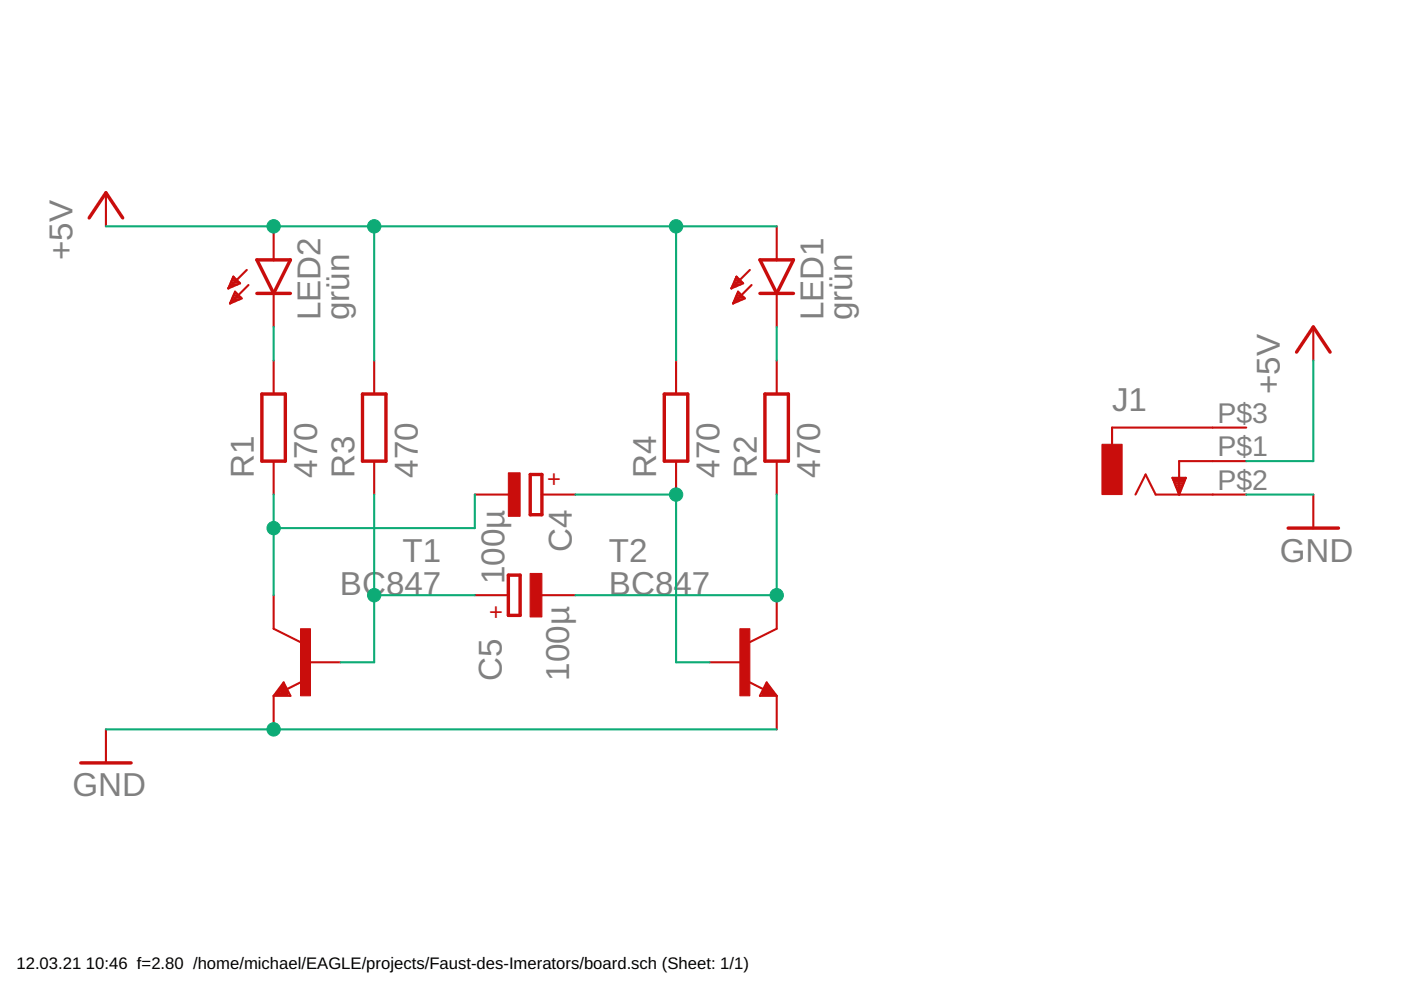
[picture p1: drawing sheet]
<svg xmlns="http://www.w3.org/2000/svg" width="297mm" height="210mm" viewBox="0 0 297 210" stroke-linecap="round" stroke-linejoin="round" font-family="sans-serif">
<g fill="none" stroke="#c90d0c" stroke-width=".72">
<path d="M18.9 46.2l3.6-5.3 3.5 5.3M54.5 55.1h7.1l-3.6 7.1zM161.1 55.1h7.1l-3.5 7.1zM54.5 62.2h7.1M161.1 62.2h7.1M274.9 74.7l3.5-5.4 3.6 5.4M55.5 83.5h5v14.3h-5zM76.9 83.5h4.9v14.3h-4.9zM140.8 83.5h5v14.3h-5zM162.2 83.5h5v14.3h-5zM112.4 100.6h2.5v8.5h-2.5zM273.1 112h10.7"/>
<path d="M107.8 121.9h2.5v8.6h-2.5zM60.1 146.1l-.3 .7h1.1l-.8-1.4-1.4 1.8h2.2M162.5 146.1l.4 .7h-1.1l.7-1.4 1.5 1.8h-2.2M17.1 161.8h10.7"/>
</g>
<g fill="none" stroke="#c90d0c" stroke-width=".44">
<path d="M22.5 40.9v7.1M48.9 59.9h1.8M49.1 59.5h1.2M49.3 59.1h.6M49.4 58.7h.2M49.5 58.7l1.4 1.4-2.5 1.1zM52.3 57.2l-3.9 4M58 48v7.1M155.6 59.9h1.8M155.8 59.5h1.2M155.9 59.1h.7M156.1 58.7h.1"/>
<path d="M156.1 58.7l1.5 1.4-2.5 1.1zM159 57.2l-3.9 4M164.7 48v7.1M48.4 61.1h.1M48.6 60.7h.8M48.8 60.3h1.6M48.8 64.2h.2M49 63.9h.9M49.1 63.5h1.7M49.3 63.1h1.8M49.5 62.7h1.2M49.7 62.3h.5"/>
<path d="M49.8 61.9h.1M49.8 61.8l-1 2.5M49.8 61.8l1.4 1.5-2.4 1M52.7 60.4l-3.9 3.9M58 62.2v7.1M58 76.4v7.1M79.3 76.4v7.1M143.3 76.4v7.1M155.1 61.1h.1M155.3 60.7h.8M155.4 60.3h1.6M155.5 64.2h.1"/>
<path d="M155.6 63.9h1M155.8 63.5h1.7M156 63.1h1.7M156.1 62.7h1.2M156.3 62.3h.6M156.5 61.8l-1.1 2.5M156.5 61.8l1.4 1.5-2.5 1M156.5 61.9h.1M159.3 60.4l-3.9 3.9M164.7 62.2v7.1M164.7 76.4v7.1M278.4 69.3v7.1"/>
<path d="M58 97.8v7.1M79.3 97.8v7.1M143.3 97.8v7.1M164.7 97.8v7.1M264.2 90.7h-28.4v3.5M264.2 97.8h-14.2v7.1M100.7 104.9h7.1M114.9 104.9h7.1M240.7 104.9l2.2-4.3 2.1 4.3h19.2M248.6 101.3h2.8l-1.4 3.6zM248.6 101.4h2.8M248.8 101.8h2.4"/>
<path d="M248.9 102.2h2.2M249.1 102.6h1.8M249.2 103h1.6M249.4 103.3h1.2M249.5 103.7h.9M249.7 104.1h.6M249.9 104.5h.2M278.4 104.9v7.1M58 126.2v7.1l5.7 2.8M100.7 126.2h7.1M114.9 126.2h7.1M164.7 126.2v7.1l-5.7 2.8"/>
<path d="M22.5 154.6v7.2M58 147.5v7.1M60.1 144.7l1.5 2.8h-3.6zM64.3 144.4l-3.5 1.7M65.1 140.4h7.1M150.5 140.4h7.1M158.4 144.4l3.5 1.7M162.5 144.7l2.2 2.8h-3.6zM164.7 147.5v7.1"/>
</g>
<g fill="#c90d0c" stroke="#c90d0c" stroke-width=".21">
<path d="M63.7 133.3h2.1v14.2h-2.1z"/>
<path d="M156.9 133.3h2.1v14.2h-2.1z"/>
<path d="M107.8 100.2h2.5v9.3h-2.5z"/>
<path d="M112.4 121.6h2.5v9.2h-2.5z"/>
<path d="M233.6 94.2h4.3v10.7h-4.3z"/>
</g>
<g fill="none" stroke="#0dab76" stroke-width=".44">
<path d="M22.5 48h142.2M79.3 48v28.4M143.3 48v28.4M58 69.3v7.1M164.7 69.3v7.1M278.4 76.4v21.4h-14.2M58 104.9v21.3M79.3 104.9v35.5h-7.1M100.7 104.9v7.1h-42.7M122 104.9h21.3v35.5h7.2M164.7 104.9v21.3h-42.7M264.2 104.9h14.2"/>
<path d="M79.3 126.2h21.4M22.5 154.6h142.2"/>
</g>
<g fill="#0dab76" stroke="#0dab76" stroke-width=".21">
<circle cx="58" cy="48" r="1.42"/>
<circle cx="79.3" cy="48" r="1.42"/>
<circle cx="143.3" cy="48" r="1.42"/>
<circle cx="58" cy="154.6" r="1.42"/>
<circle cx="58" cy="112" r="1.42"/>
<circle cx="164.7" cy="126.2" r="1.42"/>
<circle cx="143.3" cy="104.9" r="1.42"/>
<circle cx="79.3" cy="126.2" r="1.42"/>
</g>
<g font-size="7" fill="#808080">
<text x="15.3" y="55.1" transform="rotate(-90 15.3 55.1)">+5V</text>
<text x="68" y="67.9" transform="rotate(-90 68 67.9)">LED2</text>
<text x="74" y="67.9" transform="rotate(-90 74 67.9)">grün</text>
<text x="174.6" y="67.9" transform="rotate(-90 174.6 67.9)">LED1</text>
<text x="180.7" y="67.9" transform="rotate(-90 180.7 67.9)">grün</text>
<text x="271.3" y="83.5" transform="rotate(-90 271.3 83.5)">+5V</text>
<text x="235.8" y="87.1">J1</text>
<text x="53.8" y="101.3" transform="rotate(-90 53.8 101.3)">R1</text>
<text x="67.3" y="101.3" transform="rotate(-90 67.3 101.3)">470</text>
<text x="75.1" y="101.3" transform="rotate(-90 75.1 101.3)">R3</text>
<text x="88.6" y="101.3" transform="rotate(-90 88.6 101.3)">470</text>
<text x="139.1" y="101.3" transform="rotate(-90 139.1 101.3)">R4</text>
<text x="152.6" y="101.3" transform="rotate(-90 152.6 101.3)">470</text>
<text x="160.5" y="101.3" transform="rotate(-90 160.5 101.3)">R2</text>
<text x="173.9" y="101.3" transform="rotate(-90 173.9 101.3)">470</text>
<text x="85.4" y="119.1">T1</text>
<text x="121.2" y="117" transform="rotate(-90 121.2 117)">C4</text>
<text x="129.1" y="119.1">T2</text>
<text x="271.3" y="119.1">GND</text>
<text x="107" y="123.8" transform="rotate(-90 107 123.8)">100µ</text>
<text x="72.1" y="126.2">BC847</text>
<text x="129.1" y="126.2">BC847</text>
<text x="106.4" y="144.3" transform="rotate(-90 106.4 144.3)">C5</text>
<text x="120.7" y="144.3" transform="rotate(-90 120.7 144.3)">100µ</text>
<text x="15.3" y="168.9">GND</text>
</g>
<g font-size="6" fill="#808080">
<text x="258.1" y="89.7">P$3</text>
<text x="258.1" y="96.8">P$1</text>
<text x="258.1" y="103.9">P$2</text>
</g>
<g font-size="5" fill="#c90d0c">
<text x="116" y="103.2">+</text>
<text x="103.7" y="131.4">+</text>
</g>
<g font-size="3.5">
<text x="3.5" y="205.4">12.03.21</text>
<text x="18.2" y="205.4">10:46 f=2.80 /home/michael/EAGLE/projects/Faust-des-Imerators/board.sch (Sheet: 1/1)</text>
</g>
</svg>
